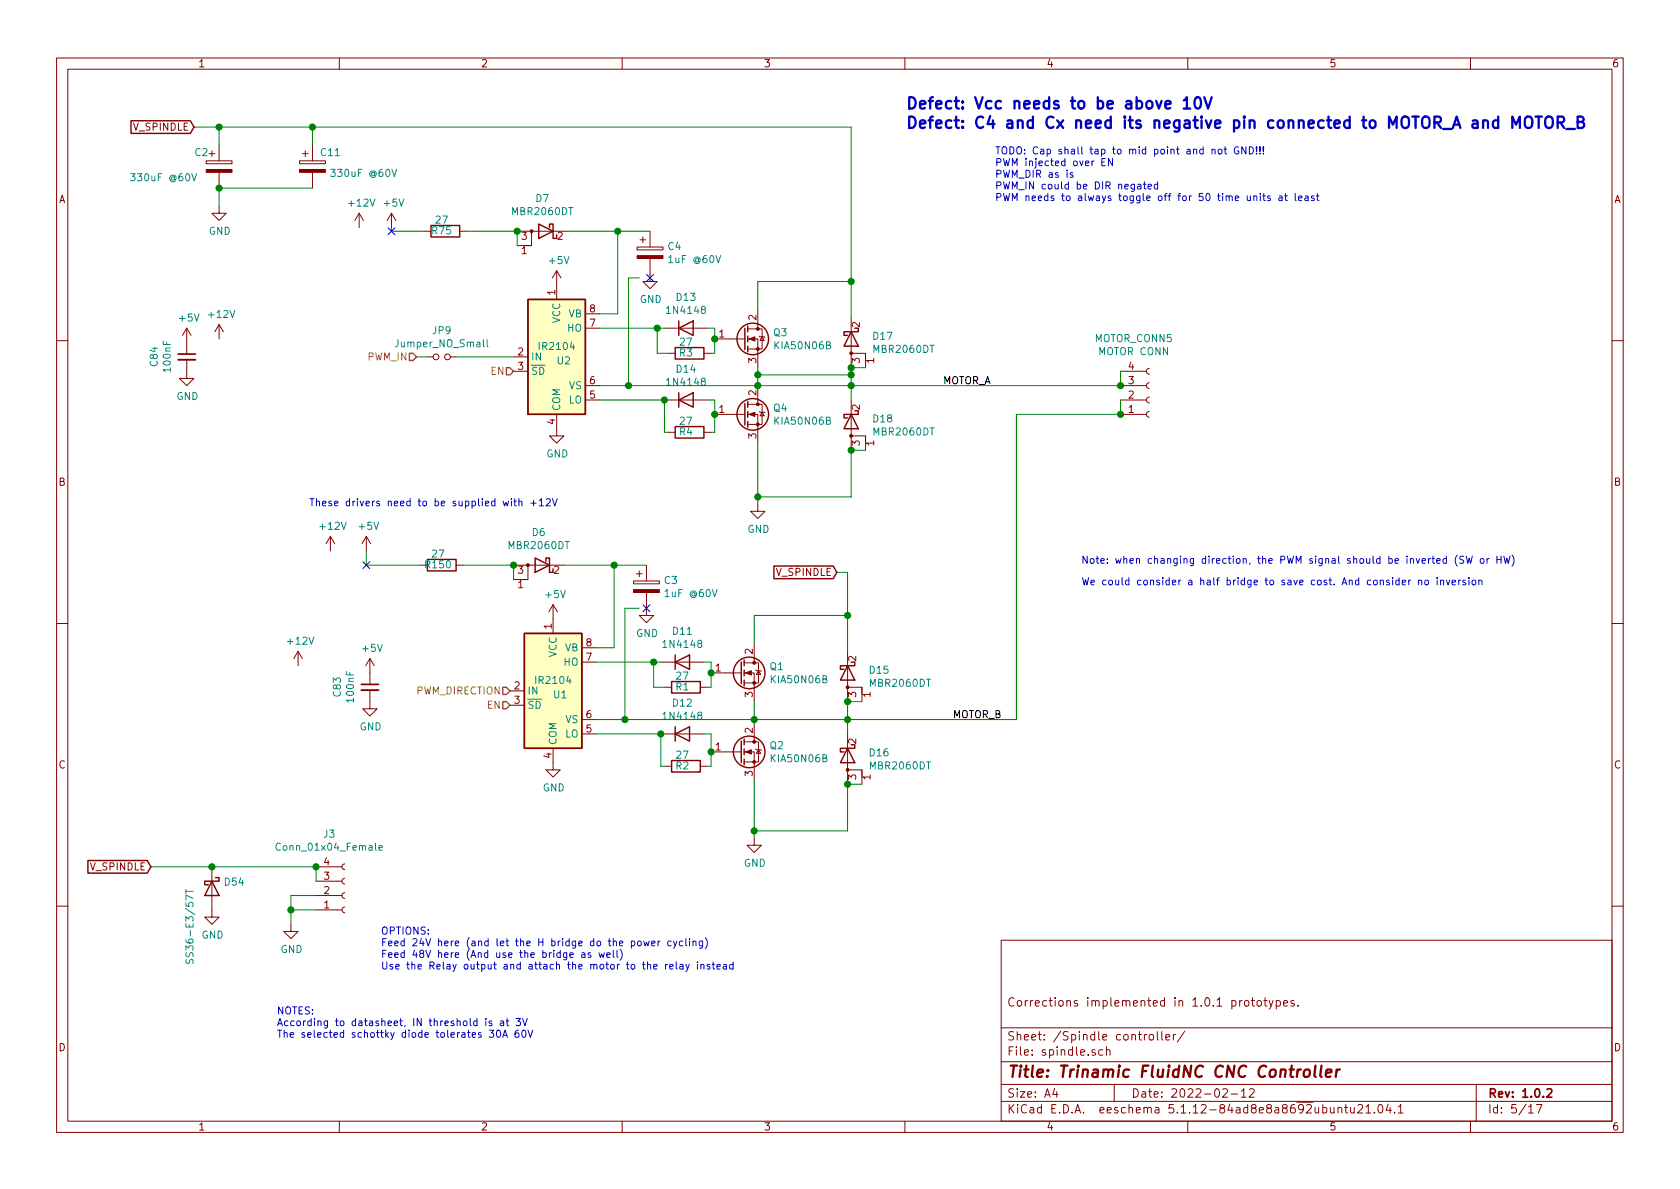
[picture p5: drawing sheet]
EESchema Schematic File Version 4
EELAYER 30 0
EELAYER END
$Descr A4 11693 8268
encoding utf-8
Sheet 5 17
Title "Trinamic FluidNC CNC Controller"
Date "2022-02-12"
Rev "1.0.2"
Comp ""
Comment1 "Corrections implemented in 1.0.1 prototypes."
Comment2 ""
Comment3 ""
Comment4 ""
$EndDescr
Text HLabel 3575 2575 0    50   Input ~ 0
EN
Text HLabel 2900 2475 0    50   Input ~ 0
PWM_IN
Text Label 6900 2675 2    50   ~ 0
MOTOR_A
Text Label 6975 5000 2    50   ~ 0
MOTOR_B
Text HLabel 3550 4800 0    50   Input ~ 0
PWM_DIRECTION
$Comp
L power:GND-power #PWR07
U 1 1
P 3875 2975
AR Path="/61D29F5D" Ref="#PWR07"  Part="1" 
AR Path="/61C80DCB/61D29F5D" Ref="#PWR07"  Part="1" 
F 0 "#PWR07" H 3875 2725 50  0001 C CNN
F 1 "GND" H 3880 2802 50  0000 C CNN
F 2 "" H 3875 2975 50  0001 C CNN
F 3 "" H 3875 2975 50  0001 C CNN
	1    3875 2975
	1    0    0    -1  
$EndComp
$Comp
L power:GND-power #PWR011
U 1 1
P 5275 3500
AR Path="/61D35379" Ref="#PWR011"  Part="1" 
AR Path="/61C80DCB/61D35379" Ref="#PWR011"  Part="1" 
F 0 "#PWR011" H 5275 3250 50  0001 C CNN
F 1 "GND" H 5280 3327 50  0000 C CNN
F 2 "" H 5275 3500 50  0001 C CNN
F 3 "" H 5275 3500 50  0001 C CNN
	1    5275 3500
	1    0    0    -1  
$EndComp
Wire Wire Line
	4925 2775 4975 2775
Wire Wire Line
	4975 2350 4975 2275
Wire Wire Line
	4975 2275 4925 2275
Wire Wire Line
	4950 2450 4975 2450
Wire Wire Line
	4975 2450 4975 2350
Connection ~ 4975 2350
Wire Wire Line
	4950 3000 4975 3000
Wire Wire Line
	4625 2775 4625 3000
Wire Wire Line
	4625 3000 4650 3000
Wire Wire Line
	4625 2775 4175 2775
Connection ~ 4625 2775
Wire Wire Line
	4175 2275 4575 2275
Wire Wire Line
	4575 2275 4575 2450
Wire Wire Line
	4575 2450 4650 2450
Connection ~ 4575 2275
Wire Wire Line
	4575 2275 4625 2275
Wire Wire Line
	3950 1600 4300 1600
Wire Wire Line
	4300 1600 4300 2175
Wire Wire Line
	4300 2175 4175 2175
Wire Wire Line
	3250 1600 3600 1600
Wire Wire Line
	3600 1600 3600 1700
Connection ~ 3600 1600
$Comp
L power:GND-power #PWR09
U 1 1
P 4525 1900
AR Path="/61D4BC61" Ref="#PWR09"  Part="1" 
AR Path="/61C80DCB/61D4BC61" Ref="#PWR09"  Part="1" 
F 0 "#PWR09" H 4525 1650 50  0001 C CNN
F 1 "GND" H 4530 1727 50  0000 C CNN
F 2 "" H 4525 1900 50  0001 C CNN
F 3 "" H 4525 1900 50  0001 C CNN
	1    4525 1900
	1    0    0    -1  
$EndComp
Wire Wire Line
	4525 1600 4300 1600
Connection ~ 4300 1600
Wire Wire Line
	6025 2550 5925 2550
Connection ~ 5925 2550
Wire Wire Line
	5925 2200 5925 1950
Wire Wire Line
	5925 1950 5275 1950
Wire Wire Line
	5275 1950 5275 2150
Wire Wire Line
	5275 2600 5925 2600
Connection ~ 5275 2600
Wire Wire Line
	5275 2600 5275 2550
Connection ~ 5925 2600
Wire Wire Line
	5925 2600 5925 2550
Wire Wire Line
	5925 3125 6025 3125
Wire Wire Line
	5925 3125 5925 3450
Wire Wire Line
	5925 3450 5275 3450
Connection ~ 5925 3125
Wire Wire Line
	5275 3450 5275 3500
Wire Wire Line
	1350 875  1525 875 
Wire Wire Line
	5925 875  5925 1950
Connection ~ 5925 1950
Wire Wire Line
	1525 1000 1525 875 
Connection ~ 1525 875 
$Comp
L power:GND-power #PWR01
U 1 1
P 1525 1425
AR Path="/61D71122" Ref="#PWR01"  Part="1" 
AR Path="/61C80DCB/61D71122" Ref="#PWR01"  Part="1" 
F 0 "#PWR01" H 1525 1175 50  0001 C CNN
F 1 "GND" H 1530 1252 50  0000 C CNN
F 2 "" H 1525 1425 50  0001 C CNN
F 3 "" H 1525 1425 50  0001 C CNN
	1    1525 1425
	1    0    0    -1  
$EndComp
Text HLabel 3550 4900 0    50   Input ~ 0
EN
$Comp
L power:GND-power #PWR05
U 1 1
P 3850 5300
AR Path="/61D7B99E" Ref="#PWR05"  Part="1" 
AR Path="/61C80DCB/61D7B99E" Ref="#PWR05"  Part="1" 
F 0 "#PWR05" H 3850 5050 50  0001 C CNN
F 1 "GND" H 3855 5127 50  0000 C CNN
F 2 "" H 3850 5300 50  0001 C CNN
F 3 "" H 3850 5300 50  0001 C CNN
	1    3850 5300
	1    0    0    -1  
$EndComp
$Comp
L power:GND-power #PWR010
U 1 1
P 5250 5825
AR Path="/61D7B9C7" Ref="#PWR010"  Part="1" 
AR Path="/61C80DCB/61D7B9C7" Ref="#PWR010"  Part="1" 
F 0 "#PWR010" H 5250 5575 50  0001 C CNN
F 1 "GND" H 5255 5652 50  0000 C CNN
F 2 "" H 5250 5825 50  0001 C CNN
F 3 "" H 5250 5825 50  0001 C CNN
	1    5250 5825
	1    0    0    -1  
$EndComp
Wire Wire Line
	4900 5100 4950 5100
Wire Wire Line
	4950 4675 4950 4600
Wire Wire Line
	4950 4600 4900 4600
Wire Wire Line
	4925 4775 4950 4775
Wire Wire Line
	4950 4775 4950 4675
Connection ~ 4950 4675
Wire Wire Line
	4925 5325 4950 5325
Wire Wire Line
	4950 5325 4950 5225
Wire Wire Line
	4600 5100 4600 5325
Wire Wire Line
	4600 5325 4625 5325
Wire Wire Line
	4600 5100 4150 5100
Connection ~ 4600 5100
Wire Wire Line
	4150 4600 4550 4600
Wire Wire Line
	4550 4600 4550 4775
Wire Wire Line
	4550 4775 4625 4775
Connection ~ 4550 4600
Wire Wire Line
	4550 4600 4600 4600
Wire Wire Line
	3925 3925 4275 3925
Wire Wire Line
	4275 3925 4275 4500
Wire Wire Line
	4275 4500 4150 4500
$Comp
L industrial:+5V #PWR02
U 1 1
P 2550 3825
F 0 "#PWR02" H 2550 3675 50  0001 C CNN
F 1 "+5V" H 2565 3998 50  0000 C CNN
F 2 "" H 2550 3825 50  0001 C CNN
F 3 "" H 2550 3825 50  0001 C CNN
	1    2550 3825
	1    0    0    -1  
$EndComp
Wire Wire Line
	3575 3925 3575 4025
Connection ~ 3575 3925
$Comp
L power:GND-power #PWR08
U 1 1
P 4500 4225
AR Path="/61D7BA31" Ref="#PWR08"  Part="1" 
AR Path="/61C80DCB/61D7BA31" Ref="#PWR08"  Part="1" 
F 0 "#PWR08" H 4500 3975 50  0001 C CNN
F 1 "GND" H 4505 4052 50  0000 C CNN
F 2 "" H 4500 4225 50  0001 C CNN
F 3 "" H 4500 4225 50  0001 C CNN
	1    4500 4225
	1    0    0    -1  
$EndComp
Wire Wire Line
	4500 3925 4275 3925
Connection ~ 4275 3925
Wire Wire Line
	6000 4875 5900 4875
Connection ~ 5900 4875
Wire Wire Line
	5900 4525 5900 4275
Wire Wire Line
	5900 4275 5250 4275
Wire Wire Line
	5250 4275 5250 4475
Wire Wire Line
	5900 5450 6000 5450
Wire Wire Line
	5900 5450 5900 5775
Wire Wire Line
	5900 5775 5250 5775
Connection ~ 5900 5450
Wire Wire Line
	5250 5775 5250 5825
Wire Wire Line
	5825 3975 5900 3975
Wire Wire Line
	5900 3975 5900 4275
Connection ~ 5900 4275
Wire Wire Line
	2550 3825 2550 3925
Text Notes 1925 7225 0    50   ~ 0
NOTES:\nAccording to datasheet, IN threshold is at 3V\nThe selected schottky diode tolerates 30A 60V
Wire Wire Line
	5275 2600 5275 2675
Wire Wire Line
	4975 2775 4975 2875
Wire Wire Line
	4175 2675 4375 2675
Connection ~ 4975 2875
Wire Wire Line
	4975 2875 4975 3000
Connection ~ 5275 2675
Wire Wire Line
	5275 3075 5275 3450
Connection ~ 5275 3450
Wire Wire Line
	4150 5000 4350 5000
Connection ~ 4950 5225
Wire Wire Line
	4950 5100 4950 5225
Connection ~ 5250 5000
Wire Wire Line
	5250 5000 5250 5025
Wire Wire Line
	5250 5775 5250 5425
Connection ~ 5250 5775
Wire Wire Line
	5250 5000 5900 5000
Connection ~ 5900 5000
Wire Wire Line
	5250 4875 5250 5000
Wire Wire Line
	5900 4875 5900 5000
Wire Wire Line
	5275 2675 5925 2675
Connection ~ 5925 2675
Wire Wire Line
	5925 2675 5925 2600
Wire Wire Line
	5925 2675 5925 2775
Wire Wire Line
	5900 5000 7075 5000
Wire Wire Line
	5900 5000 5900 5100
Wire Wire Line
	1525 1425 1525 1300
Connection ~ 1525 1300
Wire Wire Line
	2175 1000 2175 875 
Connection ~ 2175 875 
Wire Wire Line
	2175 875  5925 875 
Wire Wire Line
	2950 1600 2725 1600
Wire Wire Line
	2725 1600 2725 1575
$Comp
L Driver_FET:IR2104 U2
U 1 1
P 3875 2475
F 0 "U2" H 3925 2450 50  0000 C CNN
F 1 "IR2104" H 3875 2550 50  0000 C CNN
F 2 "Package_SO:SOIC-8_3.9x4.9mm_P1.27mm" H 3875 2475 50  0001 C CIN
F 3 "https://www.infineon.com/dgdl/ir2104.pdf?fileId=5546d462533600a4015355c7c1c31671" H 3875 2475 50  0001 C CNN
F 4 "C2960" H 3875 2475 50  0001 C CNN "jlcpcb"
	1    3875 2475
	1    0    0    -1  
$EndComp
$Comp
L Transistor_FET:BSP89 Q3
U 1 1
P 5175 2350
F 0 "Q3" H 5379 2396 50  0000 L CNN
F 1 "KIA50N06B" H 5379 2305 50  0000 L CNN
F 2 "Package_TO_SOT_SMD:TO-252-2" H 5375 2275 50  0001 L CIN
F 3 "http://www.diodes.com/assets/Datasheets/ds30376.pdf" H 5175 2350 50  0001 L CNN
F 4 "C130980" H 5175 2350 50  0001 C CNN "jlcpcb"
	1    5175 2350
	1    0    0    -1  
$EndComp
$Comp
L Transistor_FET:BSP89 Q4
U 1 1
P 5175 2875
F 0 "Q4" H 5379 2921 50  0000 L CNN
F 1 "KIA50N06B" H 5379 2830 50  0000 L CNN
F 2 "Package_TO_SOT_SMD:TO-252-2" H 5375 2800 50  0001 L CIN
F 3 "http://www.diodes.com/assets/Datasheets/ds30376.pdf" H 5175 2875 50  0001 L CNN
F 4 "C130980" H 5175 2875 50  0001 C CNN "jlcpcb"
	1    5175 2875
	1    0    0    -1  
$EndComp
$Comp
L Diode:1N4148 D13
U 1 1
P 4775 2275
F 0 "D13" H 4775 2492 50  0000 C CNN
F 1 "1N4148" H 4775 2401 50  0000 C CNN
F 2 "Diode_SMD:D_SOD-123" H 4775 2100 50  0001 C CNN
F 3 "https://assets.nexperia.com/documents/data-sheet/1N4148_1N4448.pdf" H 4775 2275 50  0001 C CNN
F 4 "C81598" H 4775 2275 50  0001 C CNN "jlcpcb"
	1    4775 2275
	1    0    0    -1  
$EndComp
$Comp
L Diode:1N4148 D14
U 1 1
P 4775 2775
F 0 "D14" H 4775 2992 50  0000 C CNN
F 1 "1N4148" H 4775 2901 50  0000 C CNN
F 2 "Diode_SMD:D_SOD-123" H 4775 2600 50  0001 C CNN
F 3 "https://assets.nexperia.com/documents/data-sheet/1N4148_1N4448.pdf" H 4775 2775 50  0001 C CNN
F 4 "C81598" H 4775 2775 50  0001 C CNN "jlcpcb"
	1    4775 2775
	1    0    0    -1  
$EndComp
$Comp
L Device:R R4
U 1 1
P 4800 3000
F 0 "R4" V 4800 3025 50  0000 C CNN
F 1 "27" V 4875 3025 50  0000 C CNN
F 2 "Resistor_SMD:R_0805_2012Metric" V 4730 3000 50  0001 C CNN
F 3 "~" H 4800 3000 50  0001 C CNN
F 4 "C17594" H 4800 3000 50  0001 C CNN "jlcpcb"
	1    4800 3000
	0    -1   -1   0   
$EndComp
$Comp
L Device:R R3
U 1 1
P 4800 2450
F 0 "R3" V 4800 2475 50  0000 C CNN
F 1 "27" V 4875 2475 50  0000 C CNN
F 2 "Resistor_SMD:R_0805_2012Metric" V 4730 2450 50  0001 C CNN
F 3 "~" H 4800 2450 50  0001 C CNN
F 4 "C17594" H 4800 2450 50  0001 C CNN "jlcpcb"
	1    4800 2450
	0    -1   -1   0   
$EndComp
$Comp
L Device:D_Schottky_AKA D7
U 1 1
P 3800 1600
F 0 "D7" H 3825 1375 50  0000 C CNN
F 1 "MBR2060DT" H 3825 1466 50  0000 C CNN
F 2 "Package_TO_SOT_SMD:TO-252-2" H 3800 1600 50  0001 C CNN
F 3 "~" H 3800 1600 50  0001 C CNN
F 4 "C668181" H 3800 1600 50  0001 C CNN "jlcpcb"
	1    3800 1600
	-1   0    0    1   
$EndComp
$Comp
L Device:CP C4
U 1 1
P 4525 1750
F 0 "C4" H 4643 1796 50  0000 L CNN
F 1 "1uF @60V" H 4643 1705 50  0000 L CNN
F 2 "Capacitor_SMD:CP_Elec_5x5.7" H 4563 1600 50  0001 C CNN
F 3 "~" H 4525 1750 50  0001 C CNN
F 4 "C487554" H 4525 1750 50  0001 C CNN "jlcpcb"
	1    4525 1750
	1    0    0    -1  
$EndComp
$Comp
L Device:D_Schottky_AKA D17
U 1 1
P 5925 2350
F 0 "D17" V 5904 2494 50  0000 L CNN
F 1 "MBR2060DT" V 5995 2494 50  0000 L CNN
F 2 "Package_TO_SOT_SMD:TO-252-2" H 5925 2350 50  0001 C CNN
F 3 "~" H 5925 2350 50  0001 C CNN
F 4 "C668181" H 5925 2350 50  0001 C CNN "jlcpcb"
	1    5925 2350
	0    1    1    0   
$EndComp
$Comp
L Device:D_Schottky_AKA D18
U 1 1
P 5925 2925
F 0 "D18" V 5904 3069 50  0000 L CNN
F 1 "MBR2060DT" V 5995 3069 50  0000 L CNN
F 2 "Package_TO_SOT_SMD:TO-252-2" H 5925 2925 50  0001 C CNN
F 3 "~" H 5925 2925 50  0001 C CNN
F 4 "C668181" H 5925 2925 50  0001 C CNN "jlcpcb"
	1    5925 2925
	0    1    1    0   
$EndComp
$Comp
L Device:CP C2
U 1 1
P 1525 1150
F 0 "C2" H 1350 1250 50  0000 L CNN
F 1 "330uF @60V" H 900 1075 50  0000 L CNN
F 2 "Capacitor_THT:CP_Radial_D24.0mm_P10.00mm_SnapIn" H 1563 1000 50  0001 C CNN
F 3 "~" H 1525 1150 50  0001 C CNN
F 4 "DNP015" H 1525 1150 50  0001 C CNN "jlcpcb"
	1    1525 1150
	1    0    0    -1  
$EndComp
$Comp
L Driver_FET:IR2104 U1
U 1 1
P 3850 4800
F 0 "U1" H 3900 4775 50  0000 C CNN
F 1 "IR2104" H 3850 4875 50  0000 C CNN
F 2 "Package_SO:SOIC-8_3.9x4.9mm_P1.27mm" H 3850 4800 50  0001 C CIN
F 3 "https://www.infineon.com/dgdl/ir2104.pdf?fileId=5546d462533600a4015355c7c1c31671" H 3850 4800 50  0001 C CNN
F 4 "C2960" H 3850 4800 50  0001 C CNN "jlcpcb"
	1    3850 4800
	1    0    0    -1  
$EndComp
$Comp
L Transistor_FET:BSP89 Q1
U 1 1
P 5150 4675
F 0 "Q1" H 5354 4721 50  0000 L CNN
F 1 "KIA50N06B" H 5354 4630 50  0000 L CNN
F 2 "Package_TO_SOT_SMD:TO-252-2" H 5350 4600 50  0001 L CIN
F 3 "http://www.diodes.com/assets/Datasheets/ds30376.pdf" H 5150 4675 50  0001 L CNN
F 4 "C130980" H 5150 4675 50  0001 C CNN "jlcpcb"
	1    5150 4675
	1    0    0    -1  
$EndComp
$Comp
L Transistor_FET:BSP89 Q2
U 1 1
P 5150 5225
F 0 "Q2" H 5354 5271 50  0000 L CNN
F 1 "KIA50N06B" H 5354 5180 50  0000 L CNN
F 2 "Package_TO_SOT_SMD:TO-252-2" H 5350 5150 50  0001 L CIN
F 3 "http://www.diodes.com/assets/Datasheets/ds30376.pdf" H 5150 5225 50  0001 L CNN
F 4 "C130980" H 5150 5225 50  0001 C CNN "jlcpcb"
	1    5150 5225
	1    0    0    -1  
$EndComp
$Comp
L Diode:1N4148 D11
U 1 1
P 4750 4600
F 0 "D11" H 4750 4817 50  0000 C CNN
F 1 "1N4148" H 4750 4726 50  0000 C CNN
F 2 "Diode_SMD:D_SOD-123" H 4750 4425 50  0001 C CNN
F 3 "https://assets.nexperia.com/documents/data-sheet/1N4148_1N4448.pdf" H 4750 4600 50  0001 C CNN
F 4 "C81598" H 4750 4600 50  0001 C CNN "jlcpcb"
	1    4750 4600
	1    0    0    -1  
$EndComp
$Comp
L Diode:1N4148 D12
U 1 1
P 4750 5100
F 0 "D12" H 4750 5317 50  0000 C CNN
F 1 "1N4148" H 4750 5226 50  0000 C CNN
F 2 "Diode_SMD:D_SOD-123" H 4750 4925 50  0001 C CNN
F 3 "https://assets.nexperia.com/documents/data-sheet/1N4148_1N4448.pdf" H 4750 5100 50  0001 C CNN
F 4 "C81598" H 4750 5100 50  0001 C CNN "jlcpcb"
	1    4750 5100
	1    0    0    -1  
$EndComp
$Comp
L Device:R R2
U 1 1
P 4775 5325
F 0 "R2" V 4775 5350 50  0000 C CNN
F 1 "27" V 4850 5350 50  0000 C CNN
F 2 "Resistor_SMD:R_0805_2012Metric" V 4705 5325 50  0001 C CNN
F 3 "~" H 4775 5325 50  0001 C CNN
F 4 "C17594" H 4775 5325 50  0001 C CNN "jlcpcb"
	1    4775 5325
	0    -1   -1   0   
$EndComp
$Comp
L Device:R R1
U 1 1
P 4775 4775
F 0 "R1" V 4775 4800 50  0000 C CNN
F 1 "27" V 4850 4800 50  0000 C CNN
F 2 "Resistor_SMD:R_0805_2012Metric" V 4705 4775 50  0001 C CNN
F 3 "~" H 4775 4775 50  0001 C CNN
F 4 "C17594" H 4775 4775 50  0001 C CNN "jlcpcb"
	1    4775 4775
	0    -1   -1   0   
$EndComp
$Comp
L Device:D_Schottky_AKA D6
U 1 1
P 3775 3925
F 0 "D6" H 3800 3700 50  0000 C CNN
F 1 "MBR2060DT" H 3800 3791 50  0000 C CNN
F 2 "Package_TO_SOT_SMD:TO-252-2" H 3775 3925 50  0001 C CNN
F 3 "~" H 3775 3925 50  0001 C CNN
F 4 "C668181" H 3775 3925 50  0001 C CNN "jlcpcb"
	1    3775 3925
	-1   0    0    1   
$EndComp
$Comp
L Device:CP C3
U 1 1
P 4500 4075
F 0 "C3" H 4618 4121 50  0000 L CNN
F 1 "1uF @60V" H 4618 4030 50  0000 L CNN
F 2 "Capacitor_SMD:CP_Elec_5x5.7" H 4538 3925 50  0001 C CNN
F 3 "~" H 4500 4075 50  0001 C CNN
F 4 "C487554" H 4500 4075 50  0001 C CNN "jlcpcb"
	1    4500 4075
	1    0    0    -1  
$EndComp
$Comp
L Device:D_Schottky_AKA D15
U 1 1
P 5900 4675
F 0 "D15" V 5879 4819 50  0000 L CNN
F 1 "MBR2060DT" V 5970 4819 50  0000 L CNN
F 2 "Package_TO_SOT_SMD:TO-252-2" H 5900 4675 50  0001 C CNN
F 3 "~" H 5900 4675 50  0001 C CNN
F 4 "C668181" H 5900 4675 50  0001 C CNN "jlcpcb"
	1    5900 4675
	0    1    1    0   
$EndComp
$Comp
L Device:D_Schottky_AKA D16
U 1 1
P 5900 5250
F 0 "D16" V 5879 5394 50  0000 L CNN
F 1 "MBR2060DT" V 5970 5394 50  0000 L CNN
F 2 "Package_TO_SOT_SMD:TO-252-2" H 5900 5250 50  0001 C CNN
F 3 "~" H 5900 5250 50  0001 C CNN
F 4 "C668181" H 5900 5250 50  0001 C CNN "jlcpcb"
	1    5900 5250
	0    1    1    0   
$EndComp
$Comp
L Device:CP C11
U 1 1
P 2175 1150
F 0 "C11" H 2225 1250 50  0000 L CNN
F 1 "330uF @60V" H 2293 1105 50  0000 L CNN
F 2 "Capacitor_THT:CP_Radial_D24.0mm_P10.00mm_SnapIn" H 2213 1000 50  0001 C CNN
F 3 "~" H 2175 1150 50  0001 C CNN
F 4 "DNP015" H 2175 1150 50  0001 C CNN "jlcpcb"
	1    2175 1150
	1    0    0    -1  
$EndComp
$Comp
L Device:R R75
U 1 1
P 3100 1600
F 0 "R75" V 3100 1625 50  0000 C CNN
F 1 "27" V 3175 1625 50  0000 C CNN
F 2 "Resistor_SMD:R_0805_2012Metric" V 3030 1600 50  0001 C CNN
F 3 "~" H 3100 1600 50  0001 C CNN
F 4 "C17594" H 3100 1600 50  0001 C CNN "jlcpcb"
	1    3100 1600
	0    -1   -1   0   
$EndComp
Text Notes 7525 4075 0    50   ~ 0
We could consider a half bridge to save cost. And consider no inversion
$Comp
L Device:R R150
U 1 1
P 3075 3925
F 0 "R150" V 3075 3950 50  0000 C CNN
F 1 "27" V 3150 3950 50  0000 C CNN
F 2 "Resistor_SMD:R_0805_2012Metric" V 3005 3925 50  0001 C CNN
F 3 "~" H 3075 3925 50  0001 C CNN
F 4 "C17594" H 3075 3925 50  0001 C CNN "jlcpcb"
	1    3075 3925
	0    -1   -1   0   
$EndComp
Wire Wire Line
	2550 3925 2925 3925
Text Notes 7525 3925 0    50   ~ 0
Note: when changing direction, the PWM signal should be inverted (SW or HW)
$Comp
L Connector:Conn_01x04_Female J?
U 1 1
P 2400 6225
AR Path="/61E0961E/62005119" Ref="J?"  Part="1" 
AR Path="/61C80DCB/62005119" Ref="J3"  Part="1" 
F 0 "J3" H 2292 5800 50  0000 C CNN
F 1 "Conn_01x04_Female" H 2292 5891 50  0000 C CNN
F 2 "Connector_Phoenix_MSTB:PhoenixContact_MSTBV_2,5_4-GF-5,08_1x04_P5.08mm_Vertical_ThreadedFlange_MountHole" H 2400 6225 50  0001 C CNN
F 3 "~" H 2400 6225 50  0001 C CNN
F 4 "DNP004" H 2400 6225 50  0001 C CNN "jlcpcb"
	1    2400 6225
	1    0    0    1   
$EndComp
$Comp
L power:GND-power #PWR?
U 1 1
P 2025 6425
AR Path="/61E0961E/6200511F" Ref="#PWR?"  Part="1" 
AR Path="/61C80DCB/6200511F" Ref="#PWR018"  Part="1" 
AR Path="/6200511F" Ref="#PWR018"  Part="1" 
F 0 "#PWR018" H 2025 6175 50  0001 C CNN
F 1 "GND" H 2030 6252 50  0000 C CNN
F 2 "" H 2025 6425 50  0001 C CNN
F 3 "" H 2025 6425 50  0001 C CNN
	1    2025 6425
	1    0    0    -1  
$EndComp
Wire Wire Line
	2025 6425 2025 6325
Wire Wire Line
	2025 6325 2200 6325
Wire Wire Line
	2200 6225 2025 6225
Wire Wire Line
	2025 6225 2025 6325
Connection ~ 2025 6325
Wire Wire Line
	2200 6125 2200 6025
Wire Wire Line
	1050 6025 1475 6025
Connection ~ 2200 6025
Text Notes 2650 6750 0    50   ~ 0
OPTIONS:\nFeed 24V here (and let the H bridge do the power cycling)\nFeed 48V here (And use the bridge as well)\nUse the Relay output and attach the motor to the relay instead
Text GLabel 5825 3975 0    50   Input ~ 0
V_SPINDLE
Text GLabel 1350 875  0    50   Input ~ 0
V_SPINDLE
Text GLabel 1050 6025 0    50   Input ~ 0
V_SPINDLE
$Comp
L power:GND-power #PWR0141
U 1 1
P 1300 2575
AR Path="/61F8E60A" Ref="#PWR0141"  Part="1" 
AR Path="/61C80DCB/61F8E60A" Ref="#PWR0141"  Part="1" 
F 0 "#PWR0141" H 1300 2325 50  0001 C CNN
F 1 "GND" H 1305 2402 50  0000 C CNN
F 2 "" H 1300 2575 50  0001 C CNN
F 3 "" H 1300 2575 50  0001 C CNN
	1    1300 2575
	1    0    0    -1  
$EndComp
$Comp
L Device:C_Small C?
U 1 1
P 1300 2475
AR Path="/61E601B6/61F99538" Ref="C?"  Part="1" 
AR Path="/6203D74D/61F99538" Ref="C?"  Part="1" 
AR Path="/6203DA5D/61F99538" Ref="C?"  Part="1" 
AR Path="/6203DFCF/61F99538" Ref="C?"  Part="1" 
AR Path="/61C80DCB/61F99538" Ref="C84"  Part="1" 
F 0 "C84" V 1071 2475 50  0000 C CNN
F 1 "100nF" V 1162 2475 50  0000 C CNN
F 2 "Capacitor_SMD:C_0603_1608Metric" H 1300 2475 50  0001 C CNN
F 3 "~" H 1300 2475 50  0001 C CNN
F 4 "C14663" H 1300 2475 50  0001 C CNN "jlcpcb"
	1    1300 2475
	1    0    0    -1  
$EndComp
$Comp
L power:GND-power #PWR0157
U 1 1
P 2575 4875
AR Path="/61FA28C7" Ref="#PWR0157"  Part="1" 
AR Path="/61C80DCB/61FA28C7" Ref="#PWR0157"  Part="1" 
F 0 "#PWR0157" H 2575 4625 50  0001 C CNN
F 1 "GND" H 2580 4702 50  0000 C CNN
F 2 "" H 2575 4875 50  0001 C CNN
F 3 "" H 2575 4875 50  0001 C CNN
	1    2575 4875
	1    0    0    -1  
$EndComp
$Comp
L Device:C_Small C?
U 1 1
P 2575 4775
AR Path="/61E601B6/61FA28D2" Ref="C?"  Part="1" 
AR Path="/6203D74D/61FA28D2" Ref="C?"  Part="1" 
AR Path="/6203DA5D/61FA28D2" Ref="C?"  Part="1" 
AR Path="/6203DFCF/61FA28D2" Ref="C?"  Part="1" 
AR Path="/61C80DCB/61FA28D2" Ref="C83"  Part="1" 
F 0 "C83" V 2346 4775 50  0000 C CNN
F 1 "100nF" V 2437 4775 50  0000 C CNN
F 2 "Capacitor_SMD:C_0603_1608Metric" H 2575 4775 50  0001 C CNN
F 3 "~" H 2575 4775 50  0001 C CNN
F 4 "C14663" H 2575 4775 50  0001 C CNN "jlcpcb"
	1    2575 4775
	1    0    0    -1  
$EndComp
Wire Wire Line
	3225 3925 3575 3925
$Comp
L industrial:+5V #PWR0140
U 1 1
P 3850 4300
F 0 "#PWR0140" H 3850 4150 50  0001 C CNN
F 1 "+5V" H 3865 4473 50  0000 C CNN
F 2 "" H 3850 4300 50  0001 C CNN
F 3 "" H 3850 4300 50  0001 C CNN
	1    3850 4300
	1    0    0    -1  
$EndComp
$Comp
L industrial:+5V #PWR0156
U 1 1
P 2575 4675
F 0 "#PWR0156" H 2575 4525 50  0001 C CNN
F 1 "+5V" H 2590 4848 50  0000 C CNN
F 2 "" H 2575 4675 50  0001 C CNN
F 3 "" H 2575 4675 50  0001 C CNN
	1    2575 4675
	1    0    0    -1  
$EndComp
$Comp
L industrial:+5V #PWR0158
U 1 1
P 3875 1975
F 0 "#PWR0158" H 3875 1825 50  0001 C CNN
F 1 "+5V" H 3890 2148 50  0000 C CNN
F 2 "" H 3875 1975 50  0001 C CNN
F 3 "" H 3875 1975 50  0001 C CNN
	1    3875 1975
	1    0    0    -1  
$EndComp
$Comp
L industrial:+5V #PWR0159
U 1 1
P 1300 2375
F 0 "#PWR0159" H 1300 2225 50  0001 C CNN
F 1 "+5V" H 1315 2548 50  0000 C CNN
F 2 "" H 1300 2375 50  0001 C CNN
F 3 "" H 1300 2375 50  0001 C CNN
	1    1300 2375
	1    0    0    -1  
$EndComp
$Comp
L industrial:+5V #PWR0160
U 1 1
P 2725 1575
F 0 "#PWR0160" H 2725 1425 50  0001 C CNN
F 1 "+5V" H 2740 1748 50  0000 C CNN
F 2 "" H 2725 1575 50  0001 C CNN
F 3 "" H 2725 1575 50  0001 C CNN
	1    2725 1575
	1    0    0    -1  
$EndComp
$Comp
L Device:D_Schottky D?
U 1 1
P 1475 6175
AR Path="/5AD46BE5/60DD7A40/6206B5DF" Ref="D?"  Part="1" 
AR Path="/5AD46BE5/619A452E/61A08BFB/6206B5DF" Ref="D?"  Part="1" 
AR Path="/61A08BFB/6206B5DF" Ref="D?"  Part="1" 
AR Path="/61C743E7/61A08BFB/6206B5DF" Ref="D?"  Part="1" 
AR Path="/61C743E7/61AF0AE8/6206B5DF" Ref="D?"  Part="1" 
AR Path="/61C80DCB/6206B5DF" Ref="D54"  Part="1" 
F 0 "D54" V 1429 6255 50  0000 L CNN
F 1 "SS36-E3/57T" H 1475 6025 50  0000 L CNN
F 2 "Diode_SMD:D_SMC" H 1475 6175 50  0001 C CNN
F 3 "~" H 1475 6175 50  0001 C CNN
F 4 "HOMESTOK444" V 1475 6175 50  0001 C CNN "jlcpcb"
F 5 "C35722" V 1475 6175 50  0001 C CNN "jlcalt"
	1    1475 6175
	0    1    1    0   
$EndComp
$Comp
L power:GND-power #PWR?
U 1 1
P 1475 6325
AR Path="/61E0961E/6206B5E5" Ref="#PWR?"  Part="1" 
AR Path="/61C743E7/61AF0AE8/6206B5E5" Ref="#PWR?"  Part="1" 
AR Path="/61C80DCB/6206B5E5" Ref="#PWR053"  Part="1" 
AR Path="/6206B5E5" Ref="#PWR053"  Part="1" 
F 0 "#PWR053" H 1475 6075 50  0001 C CNN
F 1 "GND" H 1480 6152 50  0000 C CNN
F 2 "" H 1475 6325 50  0001 C CNN
F 3 "" H 1475 6325 50  0001 C CNN
	1    1475 6325
	1    0    0    -1  
$EndComp
Connection ~ 1475 6025
Wire Wire Line
	1475 6025 2200 6025
$Comp
L Connector:Conn_01x04_Female MOTOR_CONN?
U 1 1
P 8000 2775
AR Path="/61E0961E/623B8ED3" Ref="MOTOR_CONN?"  Part="1" 
AR Path="/61C743E7/61AF0AE8/623B8ED3" Ref="MOTOR_CONN?"  Part="1" 
AR Path="/61E601B6/623B8ED3" Ref="MOTOR_CONN?"  Part="1" 
AR Path="/6203D74D/623B8ED3" Ref="MOTOR_CONN?"  Part="1" 
AR Path="/6203DA5D/623B8ED3" Ref="MOTOR_CONN?"  Part="1" 
AR Path="/6203DFCF/623B8ED3" Ref="MOTOR_CONN?"  Part="1" 
AR Path="/6221509B/623B8ED3" Ref="MOTOR_CONN?"  Part="1" 
AR Path="/61C80DCB/623B8ED3" Ref="MOTOR_CONN5"  Part="1" 
F 0 "MOTOR_CONN5" H 7892 2350 50  0000 C CNN
F 1 "MOTOR CONN" H 7892 2441 50  0000 C CNN
F 2 "Connector_Phoenix_MSTB:PhoenixContact_MSTBV_2,5_4-GF-5,08_1x04_P5.08mm_Vertical_ThreadedFlange_MountHole" H 8000 2775 50  0001 C CNN
F 3 "~" H 8000 2775 50  0001 C CNN
F 4 "DNP006" H 8000 2775 50  0001 C CNN "jlcpcb"
	1    8000 2775
	1    0    0    1   
$EndComp
Wire Wire Line
	7800 2675 7800 2575
Connection ~ 7800 2675
Wire Wire Line
	5925 2675 7800 2675
Wire Wire Line
	7800 2875 7800 2775
Wire Wire Line
	7800 2875 7075 2875
Wire Wire Line
	7075 2875 7075 5000
Connection ~ 7800 2875
Wire Wire Line
	1525 1300 2175 1300
Wire Wire Line
	1525 875  2175 875 
$Comp
L Device:Jumper_NO_Small JP9
U 1 1
P 3075 2475
F 0 "JP9" H 3075 2660 50  0000 C CNN
F 1 "Jumper_NO_Small" H 3075 2569 50  0000 C CNN
F 2 "Connector_PinHeader_2.54mm:PinHeader_1x02_P2.54mm_Vertical" H 3075 2475 50  0001 C CNN
F 3 "~" H 3075 2475 50  0001 C CNN
F 4 "DNP443" H 3075 2475 50  0001 C CNN "jlcpcb"
	1    3075 2475
	1    0    0    -1  
$EndComp
Wire Wire Line
	2975 2475 2900 2475
Wire Wire Line
	3175 2475 3575 2475
Text Notes 6925 1075 0    50   ~ 0
TODO: Cap shall tap to mid point and not GND!!!
Text Notes 6300 900  0    79   ~ 16
Defect: Vcc needs to be above 10V\nDefect: C4 and Cx need its negative pin connected to MOTOR_A and MOTOR_B
Text Notes 6925 1400 0    50   ~ 0
PWM injected over EN\nPWM_DIR as is\nPWM_IN could be DIR negated\nPWM needs to always toggle off for 50 time units at least\n
Text Notes 2150 3525 0    50   ~ 0
These drivers need to be supplied with +12V
NoConn ~ 4525 1925
NoConn ~ 4500 4225
Wire Wire Line
	4450 1925 4375 1925
Wire Wire Line
	4375 1925 4375 2675
Connection ~ 4375 2675
Wire Wire Line
	4375 2675 5275 2675
Wire Wire Line
	4450 4225 4350 4225
Wire Wire Line
	4350 4225 4350 5000
Connection ~ 4350 5000
Wire Wire Line
	4350 5000 5250 5000
NoConn ~ 2725 1600
NoConn ~ 2550 3925
$Comp
L power:+12V-power #PWR?
U 1 1
P 2500 1575
AR Path="/624E1A1A" Ref="#PWR?"  Part="1" 
AR Path="/61C743E7/61A08BFB/624E1A1A" Ref="#PWR?"  Part="1" 
AR Path="/61C80DCB/624E1A1A" Ref="#PWR?"  Part="1" 
F 0 "#PWR?" H 2500 1425 50  0001 C CNN
F 1 "+12V" H 2515 1748 50  0000 C CNN
F 2 "" H 2500 1575 50  0001 C CNN
F 3 "" H 2500 1575 50  0001 C CNN
	1    2500 1575
	1    0    0    -1  
$EndComp
$Comp
L power:+12V-power #PWR?
U 1 1
P 2300 3825
AR Path="/624E5514" Ref="#PWR?"  Part="1" 
AR Path="/61C743E7/61A08BFB/624E5514" Ref="#PWR?"  Part="1" 
AR Path="/61C80DCB/624E5514" Ref="#PWR?"  Part="1" 
F 0 "#PWR?" H 2300 3675 50  0001 C CNN
F 1 "+12V" H 2315 3998 50  0000 C CNN
F 2 "" H 2300 3825 50  0001 C CNN
F 3 "" H 2300 3825 50  0001 C CNN
	1    2300 3825
	1    0    0    -1  
$EndComp
$Comp
L power:+12V-power #PWR?
U 1 1
P 1525 2350
AR Path="/624E5D0C" Ref="#PWR?"  Part="1" 
AR Path="/61C743E7/61A08BFB/624E5D0C" Ref="#PWR?"  Part="1" 
AR Path="/61C80DCB/624E5D0C" Ref="#PWR?"  Part="1" 
F 0 "#PWR?" H 1525 2200 50  0001 C CNN
F 1 "+12V" H 1540 2523 50  0000 C CNN
F 2 "" H 1525 2350 50  0001 C CNN
F 3 "" H 1525 2350 50  0001 C CNN
	1    1525 2350
	1    0    0    -1  
$EndComp
$Comp
L power:+12V-power #PWR?
U 1 1
P 2075 4625
AR Path="/624E6475" Ref="#PWR?"  Part="1" 
AR Path="/61C743E7/61A08BFB/624E6475" Ref="#PWR?"  Part="1" 
AR Path="/61C80DCB/624E6475" Ref="#PWR?"  Part="1" 
F 0 "#PWR?" H 2075 4475 50  0001 C CNN
F 1 "+12V" H 2090 4798 50  0000 C CNN
F 2 "" H 2075 4625 50  0001 C CNN
F 3 "" H 2075 4625 50  0001 C CNN
	1    2075 4625
	1    0    0    -1  
$EndComp
$EndSCHEMATC
